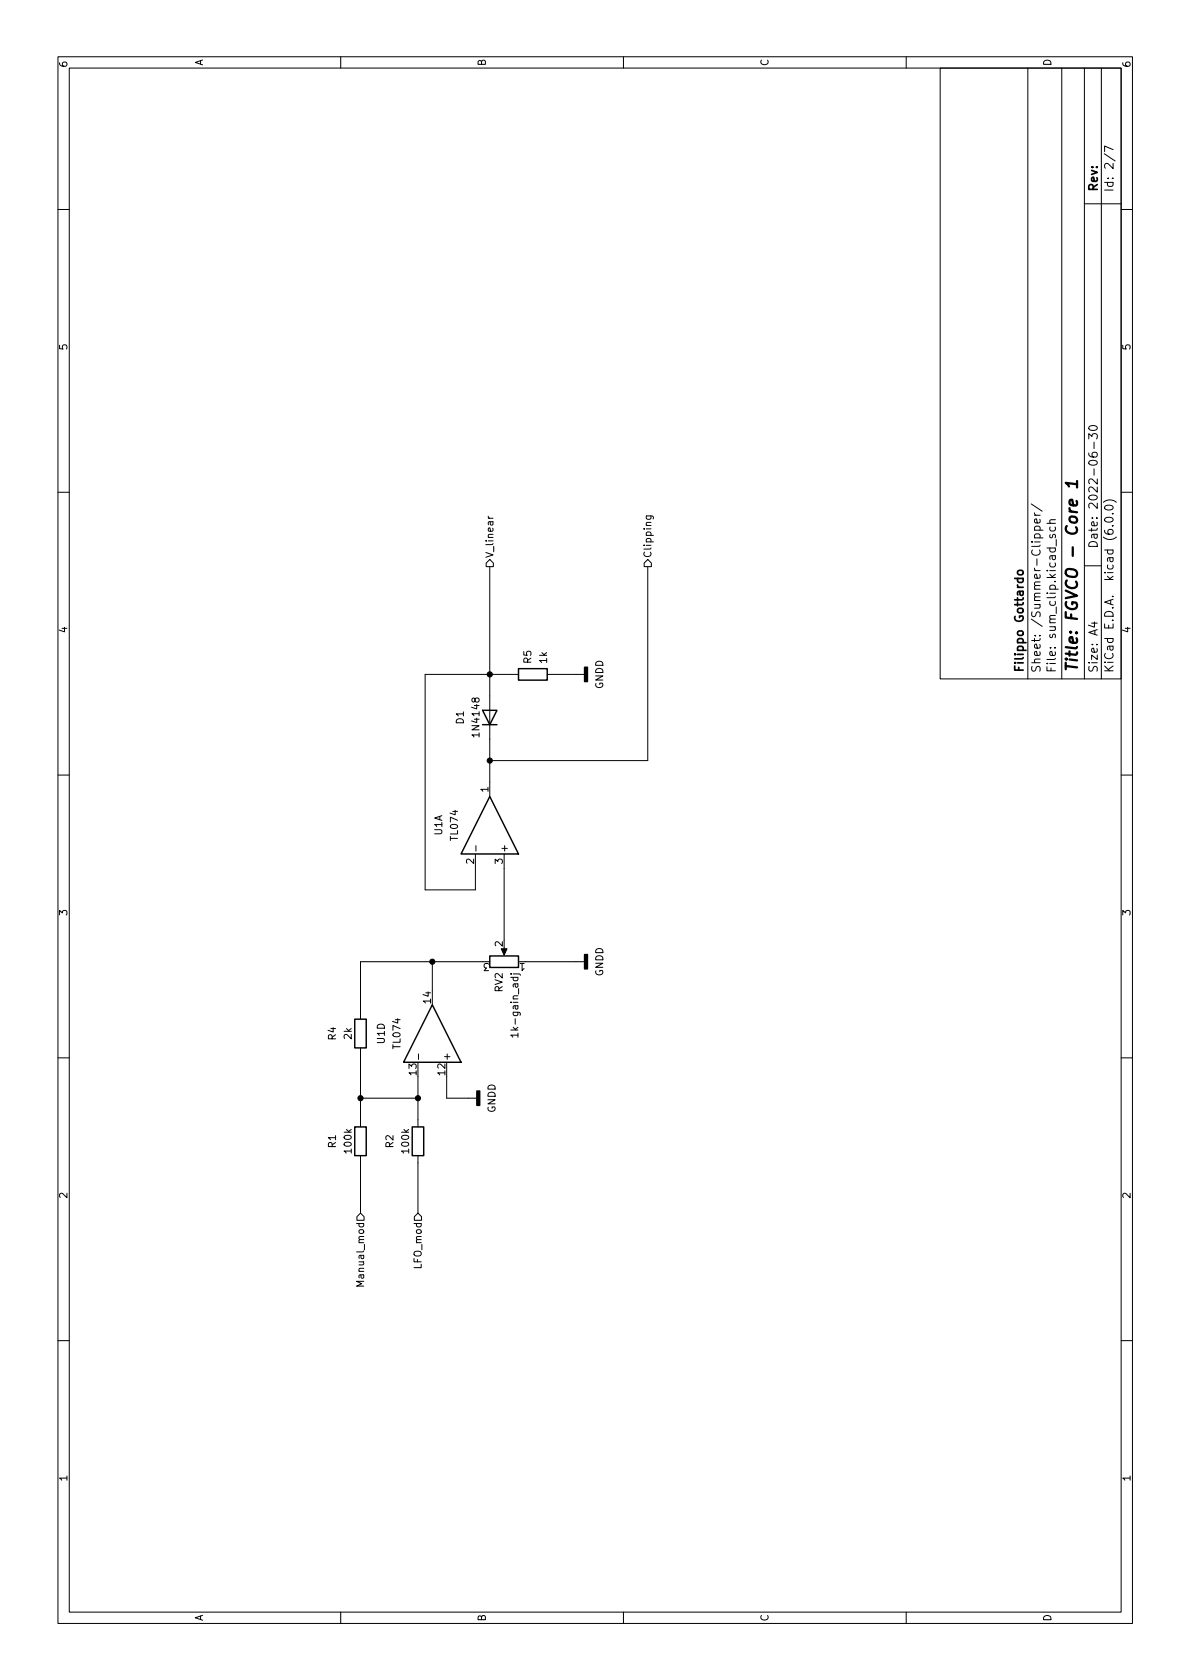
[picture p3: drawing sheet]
<svg xmlns="http://www.w3.org/2000/svg" width="210mm" height="297mm" viewBox="0 0 210 297" stroke-linecap="round" stroke-linejoin="round" font-family="sans-serif">
<g fill="none" stroke="#000" stroke-width=".18">
<path d="M10.2 10h190.1v277h-190.1zM12.2 12h186.1v273h-186.1zM60.2 10v2M110.2 10v2M160.2 10v2M166.3 12h32v108h-32zM181.8 12v108M187.8 12v108M191.8 12v108M194.8 12v108M10.2 37h2M191.8 36h6.5"/>
<path d="M195.3 27.2l1.9 1.3M196.8 26.5l-1.5-.7v1M198.3 37h2M192.5 77.6v-.9l.6 .5 .1-.5h.7l.1 .3v.4l-.1 .2M192.6 75.5a1 1 0 0 1 1.4 .1 .81 .81 0 0 1-.6 .6 .81 .81 0 0 1-.8-.3zM193.5 78.2v1.1M10.2 87h2M86 99.6l.6-.7 .6 .7v.6h-1.2zM86.3 91.3l.3 .3M113.9 99.6l.6-.7 .7 .7v.6h-1.3zM114.3 91.2h1l.2 .3v.3M114.3 91.2v.4l.2 .2 .6-.1v-.5"/>
<path d="M182.4 89.1l1.9 1.3M182.9 90.7l.1 .3 .2 .1M182.9 95.1h1.5M182.9 93.7h1.5M182.9 91.1h1M183 95.1l-.1-.4 .3-.3h.4l.3 .1v.6M183 93.7l-.1-.4 .3-.3h.4l.3 .2v.5M183.9 91.8v.4l-.2 .3-.7-.1v-.6l.3-.1 .1 .8M185.1 92.5h1.5M185.7 94.5l-.1 .4 .2 .2 .3-.1 .1-.5h.4v.6M185.7 93.2l-.1 .4 .3 .3h.4l.3-.2v-.5M186.6 91.9l-.9 .1-.1 .3 .2 .2"/>
<path d="M186.8 95.4v1.1M192.5 80.1a.59 .59 0 0 0 .7 .7h.5l.3-.1v-.5l-.1-.2h-.5l-.2 .1-.1 .4 .3 .3M195.1 88.8a1.72 1.72 0 0 1 2.3 0M195.4 91.7a1 1 0 0 1 1.4 .1 .81 .81 0 0 1-.6 .6 .81 .81 0 0 1-.8-.3zM195.5 89.5a.81 .81 0 0 1 1.3 .3 .94 .94 0 0 1-1.5 0zM196.7 93h.1M196.7 90.8h.1M198.3 87h2M86.6 100.2v40.6M91.7 119.2h-16.5v38.1h8.9v-6.3M96.8 119.2h6.6M114.5 100.2v34.3h-27.9"/>
<path d="M191.8 100h3M193 110.2h1M193.5 110v.9l-1-.4M10.2 137h2M198.3 137h2M84.2 149.5v1M89.1 151v15.2M76.4 170v5.1M85.3 170h-21.6v10.2M89.1 167.5v1M90.3 172.2h.1M90.3 172.8h1.3"/>
<path d="M90.7 172.2h1.1l.2 .2M90.8 172.8l-.1 .4 .3 .2 .5-.1v-.5M93 170h10.4M10.2 187h2M63.7 194.2h10.2M63.7 185.3v13.9M73.9 190.4v8.8M74 186.3v1M79 190.4v3.8h5.3M91.6 183h-1.3l.4 .4M91.6 182.7v.7M198.3 187h2"/>
<path d="M63.1 215.1l.6-.6 .7 .6v.7h-1.3zM63.7 204.3v10.2M73.3 215.1l.6-.6 .6 .6v.7h-1.2zM73.9 204.3v10.2M10.2 237h2M64.3 226.5h-1.2l.9 .5-.9 .4h1.2M198.3 237h2M60.2 285v2M110.2 285v2M160.2 285v2"/>
</g>
<path d="M190.4 88.6l.1 .2-.1 .5h-1l-.3-.3 .1-.6h.4l.2 .9M190.5 85.6l-2-.2 .5 .6M190.5 85.1v1.1" fill="none" stroke="#000" stroke-width=".4"/>
<path d="M180 101l.2-.2h.4l.3 .2v.3l-.3 .3h-.4l-.3-.3z" fill="none" stroke="#000" stroke-width=".3"/>
<path d="M91.7 118.2h5.1v2.1h-5.1zM85.3 125.6h2.6l-1.3 2.5zM85.3 128.1h2.6M86.6 140.8l5.1 10.2h-10.2zM76.4 177.7l5.1 10.1h-10.1zM86.6 169h5.1v2.1h-5.1zM62.7 180.2h2.1v5.1h-2.1zM62.7 199.2h2.1v5.1h-2.1zM72.9 199.2h2v5.1h-2z" fill="none" stroke="#000" stroke-width=".25"/>
<path d="M103.4 118h.5v2.5h-.5zM103.4 168.8h.5v2.5h-.5zM84.3 192.9h.5v2.5h-.5z" fill="#000" stroke="#000" stroke-width=".25"/>
<g fill="#000" stroke="#000" stroke-width=".18">
<path d="M88.6 167.8h1.1l-.6 1.1z"/>
<circle cx="86.6" cy="119.2" r=".46"/>
<circle cx="86.6" cy="134.5" r=".46"/>
<circle cx="76.4" cy="170" r=".46"/>
<circle cx="63.7" cy="194.2" r=".46"/>
<circle cx="73.9" cy="194.2" r=".46"/>
</g>
<text font-size="2.8" x="190.6" y="119" transform="rotate(-90 190.6 119)">Title: FGVCO - Core 1</text>
<g font-size="2.1">
<text x="194.1" y="34" transform="rotate(-90 194.1 34)">Rev:</text>
<text x="196.9" y="34" transform="rotate(-90 196.9 34)">Id: 2/7</text>
<text x="194.1" y="97" transform="rotate(-90 194.1 97)">Date: 2022-06-30</text>
<text x="181" y="119" transform="rotate(-90 181 119)">Filippo Gottardo</text>
<text x="184" y="119" transform="rotate(-90 184 119)">Sheet: /Summer-Clipper/</text>
<text x="186.7" y="119" transform="rotate(-90 186.7 119)">File: sum_clip.kicad_sch</text>
<text x="194.1" y="119" transform="rotate(-90 194.1 119)">Size: A4</text>
<text x="196.9" y="119" transform="rotate(-90 196.9 119)">KiCad E.D.A. kicad (6.0.0)</text>
</g>
<g font-size="1.8">
<text x="35.9" y="11.7" transform="rotate(-90 35.9 11.7)">A</text>
<text x="85.9" y="11.7" transform="rotate(-90 85.9 11.7)">B</text>
<text x="135.9" y="11.7" transform="rotate(-90 135.9 11.7)">C</text>
<text x="185.9" y="11.7" transform="rotate(-90 185.9 11.7)">D</text>
<text x="11.9" y="12" transform="rotate(-90 11.9 12)">6</text>
<text x="199.9" y="12" transform="rotate(-90 199.9 12)">6</text>
<text x="11.9" y="62" transform="rotate(-90 11.9 62)">5</text>
<text x="199.9" y="62" transform="rotate(-90 199.9 62)">5</text>
<text x="87.2" y="98.7" transform="rotate(-90 87.2 98.7)">V_linear</text>
<text x="115.2" y="98.7" transform="rotate(-90 115.2 98.7)">Clipping</text>
<text x="11.9" y="112" transform="rotate(-90 11.9 112)">4</text>
<text x="199.9" y="112" transform="rotate(-90 199.9 112)">4</text>
<text x="94" y="117.3" transform="rotate(-90 94 117.3)">R5</text>
<text x="96.7" y="117.2" transform="rotate(-90 96.7 117.2)">1k</text>
<text x="106.7" y="121.8" transform="rotate(-90 106.7 121.8)">GNDD</text>
<text x="82" y="128" transform="rotate(-90 82 128)">D1</text>
<text x="84.8" y="130" transform="rotate(-90 84.8 130)">1N4148</text>
<text x="86.4" y="140.1" transform="rotate(-90 86.4 140.1)">1</text>
<text x="78.2" y="147.7" transform="rotate(-90 78.2 147.7)">U1A</text>
<text x="81" y="148.5" transform="rotate(-90 81 148.5)">TL074</text>
<text x="83.8" y="152.8" transform="rotate(-90 83.8 152.8)">2</text>
<text x="88.9" y="152.8" transform="rotate(-90 88.9 152.8)">3</text>
<text x="89.8" y="150.9" transform="rotate(-90 89.8 150.9)">+</text>
<text x="11.9" y="162" transform="rotate(-90 11.9 162)">3</text>
<text x="88.9" y="167.4" transform="rotate(-90 88.9 167.4)">2</text>
<text x="199.9" y="162" transform="rotate(-90 199.9 162)">3</text>
<text x="86.5" y="170.3" transform="rotate(180 86.5 170.3)">3</text>
<text x="92.8" y="170.3" transform="rotate(180 92.8 170.3)">1</text>
<text x="106.7" y="172.6" transform="rotate(-90 106.7 172.6)">GNDD</text>
<text x="76.2" y="177.4" transform="rotate(-90 76.2 177.4)">14</text>
<text x="88.9" y="175.4" transform="rotate(-90 88.9 175.4)">RV2</text>
<text x="59.4" y="183.9" transform="rotate(-90 59.4 183.9)">R4</text>
<text x="62.2" y="183.7" transform="rotate(-90 62.2 183.7)">2k</text>
<text x="68" y="184.5" transform="rotate(-90 68 184.5)">U1D</text>
<text x="70.8" y="185.3" transform="rotate(-90 70.8 185.3)">TL074</text>
<text x="91.6" y="182.6" transform="rotate(-90 91.6 182.6)">1k-gain_adj</text>
<text x="73.7" y="190.1" transform="rotate(-90 73.7 190.1)">13</text>
<text x="78.7" y="190.1" transform="rotate(-90 78.7 190.1)">12</text>
<text x="79.6" y="187.7" transform="rotate(-90 79.6 187.7)">+</text>
<text x="87.6" y="196.8" transform="rotate(-90 87.6 196.8)">GNDD</text>
<text x="59.4" y="202.9" transform="rotate(-90 59.4 202.9)">R1</text>
<text x="62.2" y="203.8" transform="rotate(-90 62.2 203.8)">100k</text>
<text x="69.6" y="202.9" transform="rotate(-90 69.6 202.9)">R2</text>
<text x="72.3" y="203.8" transform="rotate(-90 72.3 203.8)">100k</text>
<text x="11.9" y="212" transform="rotate(-90 11.9 212)">2</text>
<text x="199.9" y="212" transform="rotate(-90 199.9 212)">2</text>
<text x="64.4" y="226.8" transform="rotate(-90 64.4 226.8)">Manual_mod</text>
<text x="74.5" y="224.2" transform="rotate(-90 74.5 224.2)">LFO_mod</text>
<text x="11.9" y="262" transform="rotate(-90 11.9 262)">1</text>
<text x="199.9" y="262" transform="rotate(-90 199.9 262)">1</text>
<text x="35.9" y="286.7" transform="rotate(-90 35.9 286.7)">A</text>
<text x="85.9" y="286.7" transform="rotate(-90 85.9 286.7)">B</text>
<text x="135.9" y="286.7" transform="rotate(-90 135.9 286.7)">C</text>
<text x="185.9" y="286.7" transform="rotate(-90 185.9 286.7)">D</text>
</g>
</svg>
